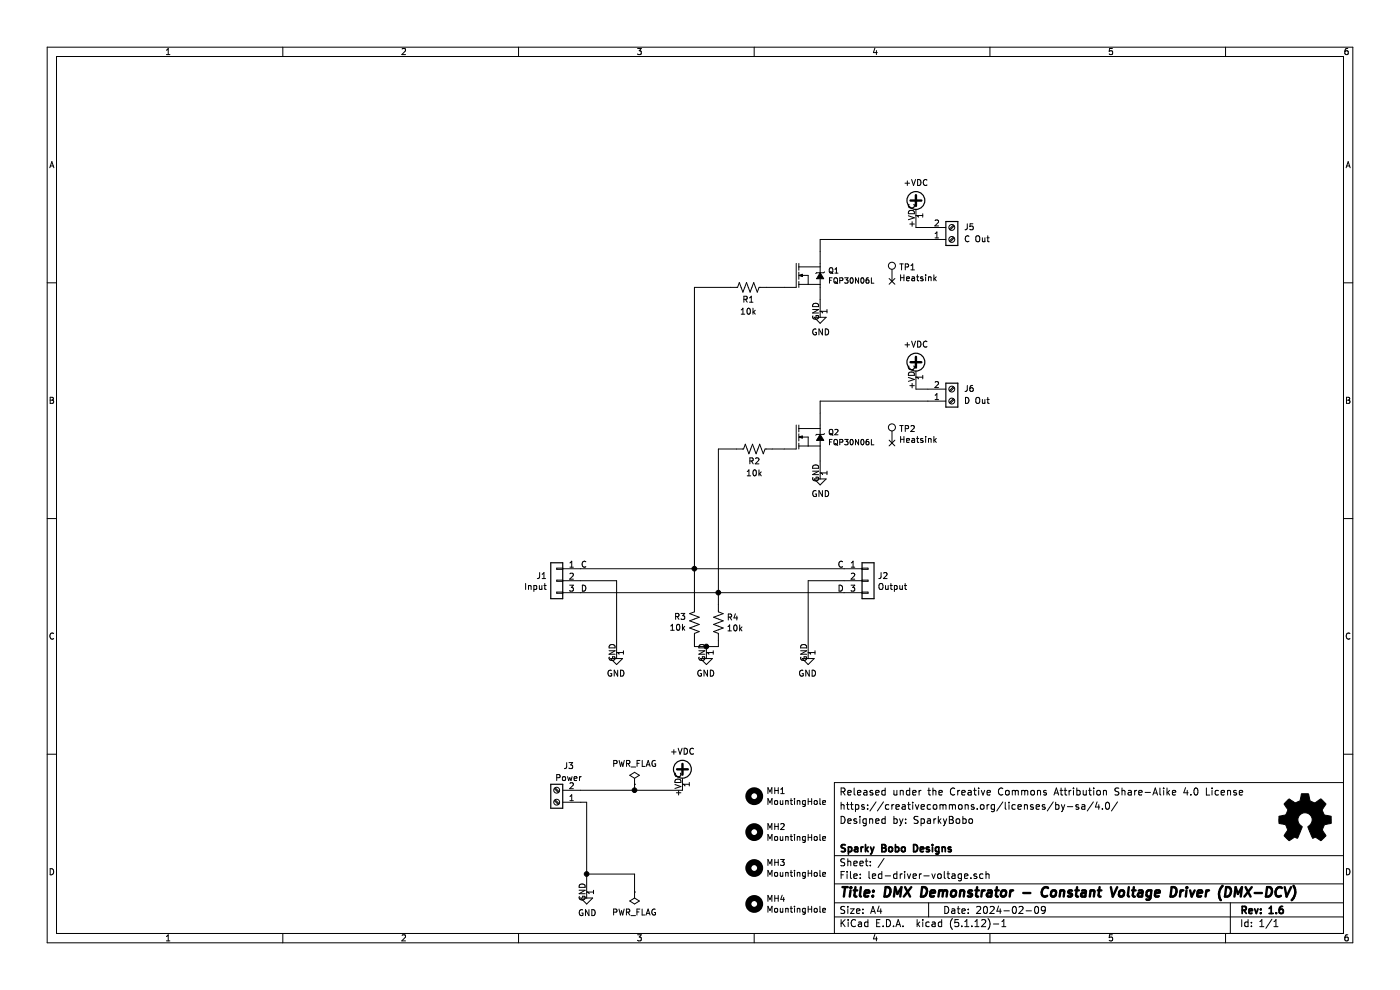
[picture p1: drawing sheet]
EESchema Schematic File Version 4
EELAYER 30 0
EELAYER END
$Descr A4 11693 8268
encoding utf-8
Sheet 1 1
Title "DMX Demonstrator - Constant Voltage Driver (DMX-DCV)"
Date "2024-02-09"
Rev "1.6"
Comp "Sparky Bobo Designs"
Comment1 ""
Comment2 "Designed by: SparkyBobo"
Comment3 "https://creativecommons.org/licenses/by-sa/4.0/"
Comment4 "Released under the Creative Commons Attribution Share-Alike 4.0 License"
$EndDescr
$Comp
L Connector:Screw_Terminal_01x02 J5
U 1 1
P 7950 2000
F 0 "J5" H 8050 1900 50  0000 L CNN
F 1 "C Out" H 8050 2000 50  0000 L CNN
F 2 "Connector_Phoenix_MC:PhoenixContact_MC_1,5_2-G-3.81_1x02_P3.81mm_Horizontal" H 7950 2000 50  0001 C CNN
F 3 "~" H 7950 2000 50  0001 C CNN
	1    7950 2000
	1    0    0    1   
$EndComp
$Comp
L Connector_Generic:Conn_01x03 J1
U 1 1
P 4650 4850
F 0 "J1" H 4730 4892 50  0000 L CNN
F 1 "Input" H 4730 4801 50  0000 L CNN
F 2 "Connector_PinHeader_2.54mm:PinHeader_1x03_P2.54mm_Horizontal" H 4650 4850 50  0001 C CNN
F 3 "~" H 4650 4850 50  0001 C CNN
	1    4650 4850
	-1   0    0    -1  
$EndComp
$Comp
L power:GND #PWR0101
U 1 1
P 5150 5450
F 0 "#PWR0101" H 5150 5200 50  0001 C CNN
F 1 "GND" H 5155 5277 50  0000 C CNN
F 2 "" H 5150 5450 50  0001 C CNN
F 3 "" H 5150 5450 50  0001 C CNN
	1    5150 5450
	-1   0    0    -1  
$EndComp
$Comp
L power:PWR_FLAG #FLG0101
U 1 1
P 5300 7450
F 0 "#FLG0101" H 5300 7525 50  0001 C CNN
F 1 "PWR_FLAG" H 5300 7623 50  0000 C CNN
F 2 "" H 5300 7450 50  0001 C CNN
F 3 "~" H 5300 7450 50  0001 C CNN
	1    5300 7450
	-1   0    0    1   
$EndComp
Text Label 4850 4950 0    50   ~ 0
D
Text Label 4850 4750 0    50   ~ 0
C
$Comp
L Connector:Screw_Terminal_01x02 J3
U 1 1
P 4650 6700
F 0 "J3" H 4550 6400 50  0000 C CNN
F 1 "Power" H 4550 6500 50  0000 C CNN
F 2 "Connector_Phoenix_MC:PhoenixContact_MC_1,5_2-G-3.81_1x02_P3.81mm_Horizontal" H 4650 6700 50  0001 C CNN
F 3 "~" H 4650 6700 50  0001 C CNN
	1    4650 6700
	-1   0    0    1   
$EndComp
Wire Wire Line
	4850 6700 4900 6700
$Comp
L power:GND #PWR0103
U 1 1
P 4900 7450
F 0 "#PWR0103" H 4900 7200 50  0001 C CNN
F 1 "GND" H 4905 7277 50  0000 C CNN
F 2 "" H 4900 7450 50  0001 C CNN
F 3 "" H 4900 7450 50  0001 C CNN
	1    4900 7450
	1    0    0    -1  
$EndComp
$Comp
L power:PWR_FLAG #FLG0102
U 1 1
P 5300 6550
F 0 "#FLG0102" H 5300 6625 50  0001 C CNN
F 1 "PWR_FLAG" H 5300 6723 50  0000 C CNN
F 2 "" H 5300 6550 50  0001 C CNN
F 3 "~" H 5300 6550 50  0001 C CNN
	1    5300 6550
	1    0    0    -1  
$EndComp
Wire Wire Line
	5300 6550 5300 6600
Connection ~ 5300 6600
$Comp
L Device:R_US R1
U 1 1
P 6250 2400
F 0 "R1" V 6350 2400 50  0000 C CNN
F 1 "10k" V 6450 2400 50  0000 C CNN
F 2 "Resistor_THT:R_Axial_DIN0207_L6.3mm_D2.5mm_P10.16mm_Horizontal" V 6290 2390 50  0001 C CNN
F 3 "~" H 6250 2400 50  0001 C CNN
	1    6250 2400
	0    1    1    0   
$EndComp
$Comp
L power:GND #PWR0104
U 1 1
P 6850 2600
F 0 "#PWR0104" H 6850 2350 50  0001 C CNN
F 1 "GND" H 6855 2427 50  0000 C CNN
F 2 "" H 6850 2600 50  0001 C CNN
F 3 "" H 6850 2600 50  0001 C CNN
	1    6850 2600
	1    0    0    -1  
$EndComp
Wire Wire Line
	6850 2100 6850 2000
$Comp
L Device:R_US R2
U 1 1
P 6300 3750
F 0 "R2" V 6400 3750 50  0000 C CNN
F 1 "10k" V 6500 3750 50  0000 C CNN
F 2 "Resistor_THT:R_Axial_DIN0207_L6.3mm_D2.5mm_P10.16mm_Horizontal" V 6340 3740 50  0001 C CNN
F 3 "~" H 6300 3750 50  0001 C CNN
	1    6300 3750
	0    1    1    0   
$EndComp
$Comp
L power:GND #PWR0105
U 1 1
P 6850 3950
F 0 "#PWR0105" H 6850 3700 50  0001 C CNN
F 1 "GND" H 6855 3777 50  0000 C CNN
F 2 "" H 6850 3950 50  0001 C CNN
F 3 "" H 6850 3950 50  0001 C CNN
	1    6850 3950
	1    0    0    -1  
$EndComp
Wire Wire Line
	6550 3750 6450 3750
Wire Wire Line
	6150 3750 6000 3750
Wire Wire Line
	6850 3450 6850 3350
Wire Wire Line
	4850 4850 5150 4850
Wire Wire Line
	4900 7300 5300 7300
Wire Wire Line
	5700 6600 5700 6550
Wire Wire Line
	5300 6600 5700 6600
Wire Wire Line
	5150 5450 5150 4850
$Comp
L Connector_Generic:Conn_01x03 J2
U 1 1
P 7250 4850
F 0 "J2" H 7330 4892 50  0000 L CNN
F 1 "Output" H 7330 4801 50  0000 L CNN
F 2 "Connector_PinHeader_2.54mm:PinHeader_1x03_P2.54mm_Horizontal" H 7250 4850 50  0001 C CNN
F 3 "~" H 7250 4850 50  0001 C CNN
	1    7250 4850
	1    0    0    -1  
$EndComp
Text Label 7050 4950 2    50   ~ 0
D
Text Label 7050 4750 2    50   ~ 0
C
Wire Wire Line
	7050 4850 6750 4850
Wire Wire Line
	4850 4950 6000 4950
Wire Wire Line
	6750 4850 6750 5450
$Comp
L power:GND #PWR0107
U 1 1
P 6750 5450
F 0 "#PWR0107" H 6750 5200 50  0001 C CNN
F 1 "GND" H 6755 5277 50  0000 C CNN
F 2 "" H 6750 5450 50  0001 C CNN
F 3 "" H 6750 5450 50  0001 C CNN
	1    6750 5450
	-1   0    0    -1  
$EndComp
Wire Wire Line
	6000 3750 6000 4950
Connection ~ 6000 4950
Wire Wire Line
	6000 4950 7050 4950
$Comp
L Connector:Screw_Terminal_01x02 J6
U 1 1
P 7950 3350
F 0 "J6" H 8050 3250 50  0000 L CNN
F 1 "D Out" H 8050 3350 50  0000 L CNN
F 2 "Connector_Phoenix_MC:PhoenixContact_MC_1,5_2-G-3.81_1x02_P3.81mm_Horizontal" H 7950 3350 50  0001 C CNN
F 3 "~" H 7950 3350 50  0001 C CNN
	1    7950 3350
	1    0    0    1   
$EndComp
Wire Wire Line
	7750 1900 7650 1900
Wire Wire Line
	7650 1900 7650 1800
Wire Wire Line
	7750 3250 7650 3250
Wire Wire Line
	7650 3250 7650 3150
Wire Wire Line
	5300 7450 5300 7300
Wire Wire Line
	4850 4750 5800 4750
Wire Wire Line
	5800 2400 5800 4750
Connection ~ 5800 4750
Wire Wire Line
	5800 4750 7050 4750
Wire Wire Line
	4850 6600 5300 6600
$Comp
L Mechanical:MountingHole MH1
U 1 1
P 6300 6650
F 0 "MH1" H 6400 6696 50  0000 L CNN
F 1 "MountingHole" H 6400 6605 50  0000 L CNN
F 2 "MountingHole:MountingHole_3.2mm_M3" H 6300 6650 50  0001 C CNN
F 3 "~" H 6300 6650 50  0001 C CNN
	1    6300 6650
	1    0    0    -1  
$EndComp
$Comp
L Mechanical:MountingHole MH2
U 1 1
P 6300 6950
F 0 "MH2" H 6400 6996 50  0000 L CNN
F 1 "MountingHole" H 6400 6905 50  0000 L CNN
F 2 "MountingHole:MountingHole_3.2mm_M3" H 6300 6950 50  0001 C CNN
F 3 "~" H 6300 6950 50  0001 C CNN
	1    6300 6950
	1    0    0    -1  
$EndComp
$Comp
L Mechanical:MountingHole MH3
U 1 1
P 6300 7250
F 0 "MH3" H 6400 7296 50  0000 L CNN
F 1 "MountingHole" H 6400 7205 50  0000 L CNN
F 2 "MountingHole:MountingHole_3.2mm_M3" H 6300 7250 50  0001 C CNN
F 3 "~" H 6300 7250 50  0001 C CNN
	1    6300 7250
	1    0    0    -1  
$EndComp
$Comp
L Mechanical:MountingHole MH4
U 1 1
P 6300 7550
F 0 "MH4" H 6400 7596 50  0000 L CNN
F 1 "MountingHole" H 6400 7505 50  0000 L CNN
F 2 "MountingHole:MountingHole_3.2mm_M3" H 6300 7550 50  0001 C CNN
F 3 "~" H 6300 7550 50  0001 C CNN
	1    6300 7550
	1    0    0    -1  
$EndComp
$Comp
L Graphic:Logo_Open_Hardware_Small #LOGO2
U 1 1
P 10900 6850
F 0 "#LOGO2" H 10900 7125 50  0001 C CNN
F 1 "Logo_Open_Hardware_Small" H 10900 6625 50  0001 C CNN
F 2 "Aesthetics:OSHW-LOGO-S" H 10900 7144 50  0001 C CNN
F 3 "~" H 10900 6850 50  0001 C CNN
	1    10900 6850
	1    0    0    -1  
$EndComp
$Comp
L SparkFun-DiscreteSemi:MOSFET-NCH-FQP30N06L Q2
U 1 1
P 6750 3650
F 0 "Q2" H 6915 3692 45  0000 L CNN
F 1 "FQP30N06L" H 6915 3608 45  0000 L CNN
F 2 "Package_TO_SOT_THT:TO-220-3_Horizontal_TabDown" H 6750 3900 20  0001 C CNN
F 3 "" H 6750 3650 50  0001 C CNN
F 4 "TRANS-10060" H 6915 3566 60  0001 L CNN "Field4"
	1    6750 3650
	1    0    0    -1  
$EndComp
$Comp
L SparkFun-DiscreteSemi:MOSFET-NCH-FQP30N06L Q1
U 1 1
P 6750 2300
F 0 "Q1" H 6915 2342 45  0000 L CNN
F 1 "FQP30N06L" H 6915 2258 45  0000 L CNN
F 2 "Package_TO_SOT_THT:TO-220-3_Horizontal_TabDown" H 6750 2550 20  0001 C CNN
F 3 "" H 6750 2300 50  0001 C CNN
F 4 "TRANS-10060" H 6915 2216 60  0001 L CNN "Field4"
	1    6750 2300
	1    0    0    -1  
$EndComp
$Comp
L power:+VDC #PWR0106
U 1 1
P 5700 6550
F 0 "#PWR0106" H 5700 6450 50  0001 C CNN
F 1 "+VDC" H 5700 6825 50  0000 C CNN
F 2 "" H 5700 6550 50  0001 C CNN
F 3 "" H 5700 6550 50  0001 C CNN
	1    5700 6550
	1    0    0    -1  
$EndComp
$Comp
L power:+VDC #PWR0108
U 1 1
P 7650 3150
F 0 "#PWR0108" H 7650 3050 50  0001 C CNN
F 1 "+VDC" H 7650 3425 50  0000 C CNN
F 2 "" H 7650 3150 50  0001 C CNN
F 3 "" H 7650 3150 50  0001 C CNN
	1    7650 3150
	1    0    0    -1  
$EndComp
$Comp
L power:+VDC #PWR0109
U 1 1
P 7650 1800
F 0 "#PWR0109" H 7650 1700 50  0001 C CNN
F 1 "+VDC" H 7650 2075 50  0000 C CNN
F 2 "" H 7650 1800 50  0001 C CNN
F 3 "" H 7650 1800 50  0001 C CNN
	1    7650 1800
	1    0    0    -1  
$EndComp
Wire Wire Line
	4900 6700 4900 7300
Connection ~ 4900 7300
Wire Wire Line
	6850 2500 6850 2600
Wire Wire Line
	5800 2400 6100 2400
Wire Wire Line
	6400 2400 6550 2400
Wire Wire Line
	6850 3850 6850 3950
Wire Wire Line
	6850 3350 7750 3350
Wire Wire Line
	6850 2000 7750 2000
Wire Wire Line
	4900 7300 4900 7450
$Comp
L Device:R_US R3
U 1 1
P 5800 5200
F 0 "R3" H 5732 5154 50  0000 R CNN
F 1 "10k" H 5732 5245 50  0000 R CNN
F 2 "Resistor_THT:R_Axial_DIN0207_L6.3mm_D2.5mm_P10.16mm_Horizontal" V 5840 5190 50  0001 C CNN
F 3 "~" H 5800 5200 50  0001 C CNN
	1    5800 5200
	1    0    0    1   
$EndComp
$Comp
L Device:R_US R4
U 1 1
P 6000 5200
F 0 "R4" H 6068 5246 50  0000 L CNN
F 1 "10k" H 6068 5155 50  0000 L CNN
F 2 "Resistor_THT:R_Axial_DIN0207_L6.3mm_D2.5mm_P10.16mm_Horizontal" V 6040 5190 50  0001 C CNN
F 3 "~" H 6000 5200 50  0001 C CNN
	1    6000 5200
	1    0    0    -1  
$EndComp
$Comp
L power:GND #PWR0102
U 1 1
P 5900 5450
F 0 "#PWR0102" H 5900 5200 50  0001 C CNN
F 1 "GND" H 5905 5277 50  0000 C CNN
F 2 "" H 5900 5450 50  0001 C CNN
F 3 "" H 5900 5450 50  0001 C CNN
	1    5900 5450
	-1   0    0    -1  
$EndComp
Wire Wire Line
	5800 5350 5800 5400
Wire Wire Line
	5800 5400 5900 5400
Wire Wire Line
	6000 5400 6000 5350
Wire Wire Line
	5900 5450 5900 5400
Connection ~ 5900 5400
Wire Wire Line
	5900 5400 6000 5400
Wire Wire Line
	6000 5050 6000 4950
Wire Wire Line
	5800 5050 5800 4750
$Comp
L Connector:TestPoint TP1
U 1 1
P 7450 2350
F 0 "TP1" H 7508 2470 50  0000 L CNN
F 1 "Heatsink" H 7508 2379 50  0000 L CNN
F 2 "TestPoint:TestPoint_Pad_D1.0mm" H 7650 2350 50  0001 C CNN
F 3 "~" H 7650 2350 50  0001 C CNN
	1    7450 2350
	1    0    0    -1  
$EndComp
$Comp
L Connector:TestPoint TP2
U 1 1
P 7450 3700
F 0 "TP2" H 7508 3820 50  0000 L CNN
F 1 "Heatsink" H 7508 3729 50  0000 L CNN
F 2 "TestPoint:TestPoint_Pad_D1.0mm" H 7650 3700 50  0001 C CNN
F 3 "~" H 7650 3700 50  0001 C CNN
	1    7450 3700
	1    0    0    -1  
$EndComp
NoConn ~ 7450 3700
NoConn ~ 7450 2350
$EndSCHEMATC
